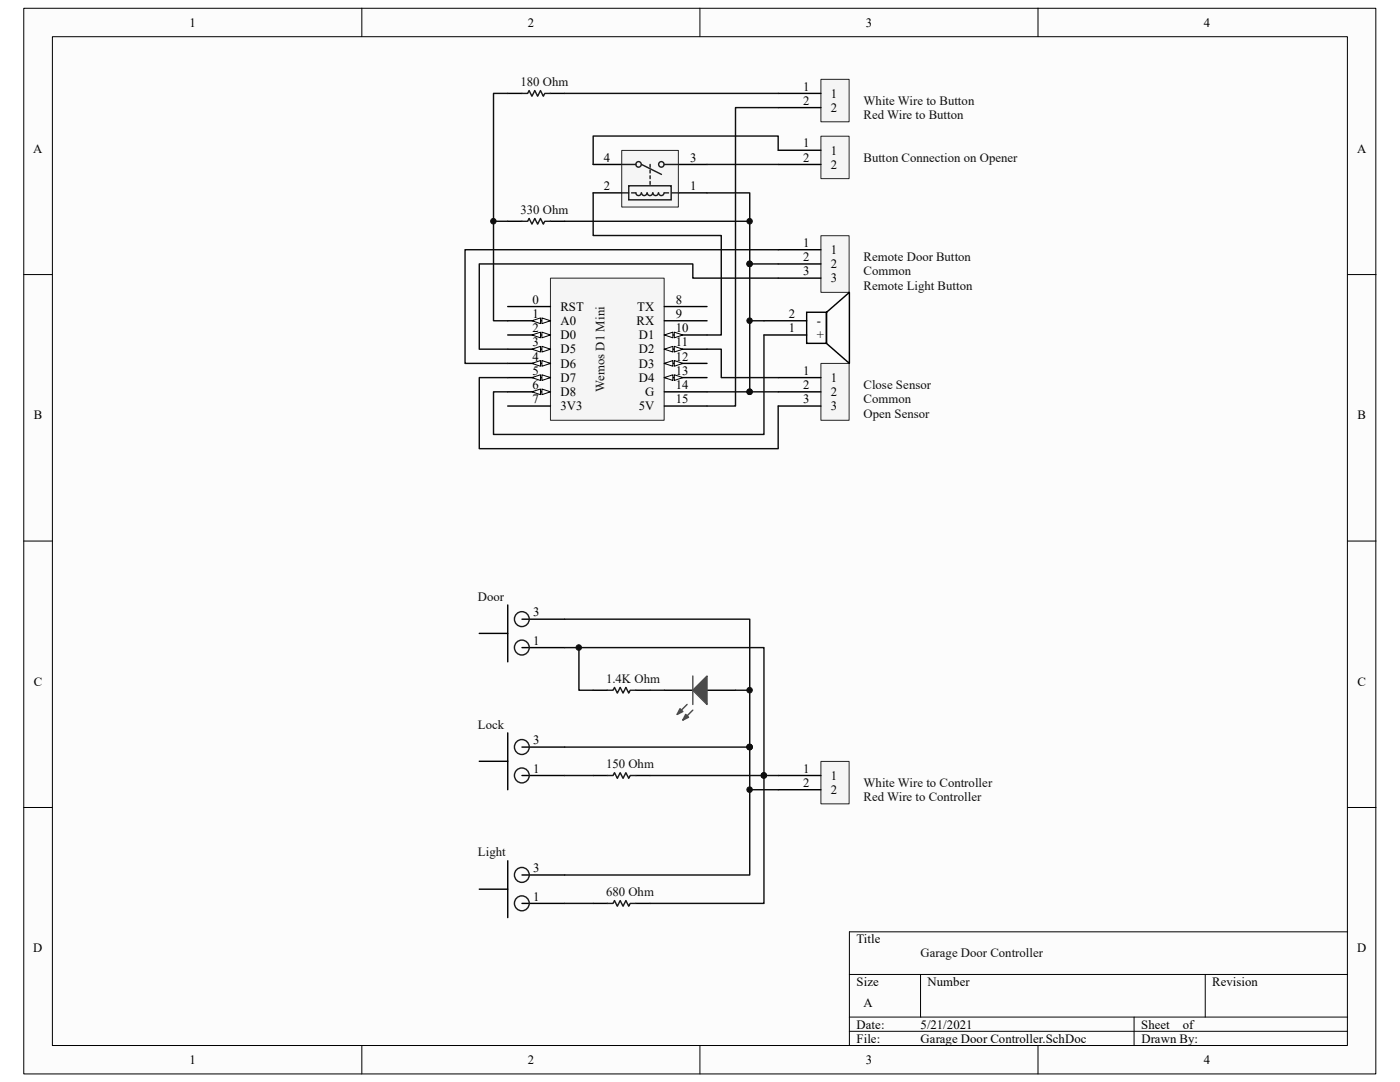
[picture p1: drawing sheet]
<svg xmlns="http://www.w3.org/2000/svg" width="279mm" height="216mm" viewBox="0 0 279 216" stroke-linecap="round" stroke-linejoin="round" font-family="sans-serif">
<path d="M4.8 1.7h269.8v212.6h-269.8z" fill="#fcfcfc"/>
<path d="M4.7 1.7h269.9v212.6h-269.9z" fill="none" stroke="#000" stroke-width=".2"/>
<path d="M10.5 7.4h258.4v201.2h-258.4z" fill="#fcfcfc"/>
<g fill="none" stroke="#000" stroke-width=".2">
<path d="M10.5 7.3h258.4v201.3h-258.4zM72.2 1.6v5.7M139.7 1.6v5.7M207.2 1.6v5.7M4.7 54.8h5.7M268.9 54.8h5.7M4.7 108h5.7M268.9 108h5.7M4.7 161.1h5.7M268.9 161.1h5.7M169.5 194.4h99.4M183.7 194.4v8.5"/>
<path d="M240.5 194.4v8.5M268.9 185.9h-99.4v22.7M72.2 208.6v5.7M139.7 208.6v5.7M169.5 202.9h99.4M169.5 205.8h99.4M207.2 208.6v5.7M226.3 202.9v5.7"/>
</g>
<path d="M109.9 55.5h22.6v28.4h-22.6z" fill="#f5f5f5"/>
<path d="M109.9 55.5h22.6v28.4h-22.6z" fill="none" stroke="#262626" stroke-width=".2"/>
<path d="M132.6 61.2h8.5M132.6 64h8.5M132.6 66.8h8.5" fill="none" stroke="#000" stroke-width=".28"/>
<g fill="#fcfcfc" stroke="#000" stroke-width=".2">
<path d="M132.6 66.8l1.7-.5v1.1z"/>
<path d="M134.6 66.3l1.7 .5-1.7 .6z"/>
</g>
<path d="M132.6 69.7h8.5" fill="none" stroke="#000" stroke-width=".28"/>
<g fill="#fcfcfc" stroke="#000" stroke-width=".2">
<path d="M132.6 69.7l1.7-.6v1.1z"/>
<path d="M134.6 69.1l1.7 .6-1.7 .5z"/>
</g>
<path d="M132.6 72.5h8.5" fill="none" stroke="#000" stroke-width=".28"/>
<g fill="#fcfcfc" stroke="#000" stroke-width=".2">
<path d="M132.6 72.5l1.7-.6v1.2z"/>
<path d="M134.6 71.9l1.7 .6-1.7 .6z"/>
</g>
<path d="M132.6 75.3h8.5" fill="none" stroke="#000" stroke-width=".28"/>
<g fill="#fcfcfc" stroke="#000" stroke-width=".2">
<path d="M132.6 75.3l1.7-.5v1.1z"/>
<path d="M134.6 74.8l1.7 .5-1.7 .6z"/>
</g>
<path d="M101.3 61.2h8.6M101.3 64h8.6M132.6 78.2h8.5M132.6 81h8.5" fill="none" stroke="#000" stroke-width=".28"/>
<g fill="#fcfcfc" stroke="#000" stroke-width=".2">
<path d="M108.1 63.4l1.8 .6-1.8 .6z"/>
<path d="M106.2 64l1.7-.6v1.2z"/>
</g>
<path d="M101.3 66.8h8.6" fill="none" stroke="#000" stroke-width=".28"/>
<g fill="#fcfcfc" stroke="#000" stroke-width=".2">
<path d="M108.1 66.3l1.8 .5-1.8 .6z"/>
<path d="M106.2 66.8l1.7-.5v1.1z"/>
</g>
<path d="M101.3 69.7h8.6" fill="none" stroke="#000" stroke-width=".28"/>
<g fill="#fcfcfc" stroke="#000" stroke-width=".2">
<path d="M108.1 69.1l1.8 .6-1.8 .5z"/>
<path d="M106.2 69.7l1.7-.6v1.1z"/>
</g>
<path d="M101.3 72.5h8.6" fill="none" stroke="#000" stroke-width=".28"/>
<g fill="#fcfcfc" stroke="#000" stroke-width=".2">
<path d="M108.1 71.9l1.8 .6-1.8 .6z"/>
<path d="M106.2 72.5l1.7-.6v1.2z"/>
</g>
<path d="M101.3 75.3h8.6" fill="none" stroke="#000" stroke-width=".28"/>
<g fill="#fcfcfc" stroke="#000" stroke-width=".2">
<path d="M108.1 74.8l1.8 .5-1.8 .6z"/>
<path d="M106.2 75.3l1.7-.5v1.1z"/>
</g>
<path d="M101.3 78.2h8.6" fill="none" stroke="#000" stroke-width=".28"/>
<g fill="#fcfcfc" stroke="#000" stroke-width=".2">
<path d="M108.1 77.6l1.8 .6-1.8 .6z"/>
<path d="M106.2 78.2l1.7-.6v1.2z"/>
</g>
<path d="M101.3 81h8.6" fill="none" stroke="#000" stroke-width=".28"/>
<path d="M163.9 47.1h5.6v11.2h-5.6z" fill="#f5f5f5"/>
<path d="M163.8 47h5.7v11.3h-5.7z" fill="none" stroke="#262626" stroke-width=".2"/>
<path d="M155.3 49.8h8.5M155.3 52.7h8.5M155.3 55.5h8.5" fill="none" stroke="#000" stroke-width=".28"/>
<path d="M163.9 72.6h5.6v11.3h-5.6z" fill="#f5f5f5"/>
<path d="M163.8 72.5h5.7v11.4h-5.7z" fill="none" stroke="#262626" stroke-width=".2"/>
<path d="M155.3 75.3h8.5M155.3 78.2h8.5M155.3 81h8.5" fill="none" stroke="#000" stroke-width=".28"/>
<path d="M163.9 15.9h5.6v8.4h-5.6z" fill="#f5f5f5"/>
<path d="M163.8 15.8h5.7v8.5h-5.7z" fill="none" stroke="#262626" stroke-width=".2"/>
<path d="M155.3 18.6h8.5M118.4 38.5h5.7M118.4 32.8h5.7M135.4 38.5h5.7M135.4 32.8h5.7M155.3 21.5h8.5M152.5 66.8h8.5M152.5 64h8.5M161 62.3h3.9v6.2h-3.9zM165 62.3l4.5-4v14.2l-4.5-4z" fill="none" stroke="#000" stroke-width=".28"/>
<path d="M155.3 49.8h-62.5v22.7h8.5M101.3 75.3h-5.7v14.2h59.7v-8.5M141.1 69.7h2.8v5.6h11.4M149.6 78.2h5.7M152.5 66.8v19.9h-54v-8.5h2.8" fill="none" stroke="#0e0e0e" stroke-width=".28"/>
<circle cx="149.6" cy="78.2" r=".55" fill="#0e0e0e" stroke="#0e0e0e" stroke-width=".2"/>
<path d="M124.1 30.1h11.3v11.2h-11.3z" fill="#f5f5f5"/>
<path d="M124.1 30h11.3v11.3h-11.3z" fill="none" stroke="#262626" stroke-width=".2"/>
<g fill="none" stroke="#1c1c1c" stroke-width=".28">
<path d="M124.1 38.5h1.4M124.1 32.8h2.8M125.5 37.1h8.4v2.8h-8.4zM126 38.5h.9a.54 .54 0 0 0 .5 .5 .54 .54 0 0 0 .6-.5M128 38.5a.54 .54 0 0 0 .6 .5 .54 .54 0 0 0 .5-.5M128 32.8l4 2M129.2 38.5a.54 .54 0 0 0 .5 .5 .54 .54 0 0 0 .6-.5M130.3 38.5a.54 .54 0 0 0 .5 .5 .54 .54 0 0 0 .6-.5M131.4 38.5a.54 .54 0 0 0 .6 .5 .54 .54 0 0 0 .5-.5M132.6 38.5h.8M132.6 32.8h2.8M134 38.5h1.4"/>
<circle cx="127.4" cy="32.8" r=".55"/>
<circle cx="132" cy="32.8" r=".55"/>
</g>
<path d="M129.7 36.8v-4" fill="none" stroke="#1c1c1c" stroke-width=".28" stroke-dasharray=".6 .6"/>
<path d="M163.9 27.2h5.6v8.4h-5.6z" fill="#f5f5f5"/>
<path d="M163.8 27.2h5.7v8.4h-5.7z" fill="none" stroke="#262626" stroke-width=".2"/>
<g fill="none" stroke="#000" stroke-width=".28">
<path d="M101.3 18.6h2.9M109.9 18.6h2.8M155.3 32.8h8.5M155.3 30h8.5M101.3 44.2h2.9M109.9 44.2h2.8M95.6 126.4h5.7M101.3 120.7v11.4M104.2 129.2h8.5M104.2 123.6h8.5M118.4 137.7h2.8M126.9 137.7h2.8"/>
<path d="M132.6 137.7h5.7M141.1 137.7h5.7M95.6 151.9h5.7M101.3 146.2v11.4M104.2 154.7h8.5M104.2 149.1h8.5M118.4 154.7h2.8M126.9 154.7h2.8M95.6 177.4h5.7M101.3 171.8v11.3M104.2 174.6h8.5M104.2 180.3h8.5"/>
<path d="M118.4 180.3h2.8M126.9 180.3h2.8"/>
</g>
<path d="M101.3 18.6h-2.8v45.4h2.8M112.7 18.6h42.6M118.4 38.5v8.5h25.5v19.8h-2.8M141.1 38.5h8.5v14.2M141.1 32.8h14.2M155.3 21.5h-8.5v59.5h-5.7M155.3 30v-2.9h-36.9v5.7M98.5 44.2h2.8M112.7 44.2h36.9M155.3 55.5h-17v-2.8h-42.7v17h5.7M155.3 52.7h-5.7v25.5h-8.5M149.6 64h2.9" fill="none" stroke="#0e0e0e" stroke-width=".28"/>
<g fill="#0e0e0e" stroke="#0e0e0e" stroke-width=".2">
<circle cx="149.6" cy="78.2" r=".55"/>
<circle cx="149.6" cy="52.6" r=".55"/>
<circle cx="149.6" cy="64" r=".55"/>
<circle cx="149.6" cy="44.1" r=".55"/>
<circle cx="98.5" cy="44.1" r=".55"/>
</g>
<g fill="none" stroke="#1c1c1c" stroke-width=".28">
<path d="M104.2 18.6h1.1l.3-.5 .6 1.1 .5-1.1 .6 1.1 .6-1.1 .5 1.1 .3-.6h1.2M104.2 44.2h1.1l.3-.6 .6 1.1 .5-1.1 .6 1.1 .6-1.1 .5 1.1 .3-.5h1.2M121.2 137.7h1.2l.2-.5 .6 1.1 .6-1.1 .5 1.1 .6-1.1 .6 1.1 .3-.6h1.1M121.2 154.7h1.2l.2-.5 .6 1.1 .6-1.1 .5 1.1 .6-1.1 .6 1.1 .3-.6h1.1M121.2 180.3h1.2l.2-.6 .6 1.1 .6-1.1 .5 1.1 .6-1.1 .6 1.1 .3-.5h1.1"/>
<circle cx="104.1" cy="123.5" r="1.48"/>
<circle cx="104.1" cy="129.2" r="1.48"/>
<circle cx="104.1" cy="154.7" r="1.48"/>
<circle cx="104.1" cy="149.1" r="1.48"/>
<circle cx="104.1" cy="174.6" r="1.48"/>
<circle cx="104.1" cy="180.2" r="1.48"/>
</g>
<g fill="#4c4c4c" stroke="#4c4c4c" stroke-width=".28">
<path d="M138.3 137.7l2.8-2.8v5.7z"/>
<path d="M135.7 141.4l.6 .6-1.2 .6z"/>
<path d="M136.8 142.6l.6 .5-1.1 .6z"/>
</g>
<path d="M138.3 134.9v5.7M137.1 140.6l-2 2M138.3 141.7l-2 2" fill="none" stroke="#4c4c4c" stroke-width=".28"/>
<path d="M163.9 152h5.6v8.4h-5.6z" fill="#f5f5f5"/>
<path d="M163.8 151.9h5.7v8.5h-5.7z" fill="none" stroke="#262626" stroke-width=".2"/>
<path d="M155.3 157.6h8.5M155.3 154.7h8.5" fill="none" stroke="#000" stroke-width=".28"/>
<path d="M112.7 129.2h39.8v51.1h-22.8M112.7 123.6h36.9v25.5M115.5 129.2v8.5h2.9M129.7 137.7h2.9M146.8 137.7h2.8M112.7 149.1h36.9M112.7 154.7h5.7M129.7 154.7h25.6M149.6 149.1v25.5h-36.9M149.6 157.6h5.7M112.7 180.3h5.7" fill="none" stroke="#0e0e0e" stroke-width=".28"/>
<g fill="#0e0e0e" stroke="#0e0e0e" stroke-width=".2">
<circle cx="149.6" cy="149.1" r=".55"/>
<circle cx="152.4" cy="154.7" r=".55"/>
<circle cx="149.6" cy="157.6" r=".55"/>
<circle cx="115.5" cy="129.2" r=".55"/>
<circle cx="149.6" cy="137.7" r=".55"/>
</g>
<g font-size="2.5">
<text x="37.8" y="5.3">1</text>
<text x="105.3" y="5.3">2</text>
<text x="172.8" y="5.3">3</text>
<text x="240.2" y="5.3">4</text>
<text x="160.3" y="20.9">2</text>
<text x="160.3" y="18.1">1</text>
<text x="165.8" y="22.4">2</text>
<text x="165.8" y="19.5">1</text>
<text x="160.3" y="29.4">1</text>
<text x="6.6" y="30.5">A</text>
<text x="120.5" y="32.3">4</text>
<text x="137.7" y="32.3">3</text>
<text x="160.3" y="32.3">2</text>
<text x="165.8" y="33.7">2</text>
<text x="165.8" y="30.9">1</text>
<text x="270.8" y="30.5">A</text>
<text x="120.5" y="37.9">2</text>
<text x="137.7" y="37.9">1</text>
<text x="160.3" y="49.3">1</text>
<text x="160.3" y="52.1">2</text>
<text x="165.8" y="50.7">1</text>
<text x="165.8" y="53.5">2</text>
<text x="160.3" y="54.9">3</text>
<text x="165.8" y="56.3">3</text>
<text x="106.3" y="60.6">0</text>
<text x="106.3" y="63.5">1</text>
<text x="111.8" y="62">RST</text>
<text x="111.8" y="64.9">A0</text>
<text x="127" y="64.9">RX</text>
<text x="127.2" y="62">TX</text>
<text x="134.9" y="60.6">8</text>
<text x="134.9" y="63.5">9</text>
<text x="157.4" y="63.5">2</text>
<text x="163" y="64.9">-</text>
<text x="106.3" y="66.3">2</text>
<text x="106.3" y="69.1">3</text>
<text x="106.3" y="72">4</text>
<text x="111.8" y="67.7">D0</text>
<text x="111.8" y="70.5">D5</text>
<text x="127.5" y="67.7">D1</text>
<text x="127.5" y="70.5">D2</text>
<text x="134.9" y="66.3">10</text>
<text x="134.9" y="69.1">11</text>
<text x="134.9" y="72">12</text>
<text x="157.4" y="66.3">1</text>
<text x="163" y="67.7">+</text>
<text x="106.3" y="74.8">5</text>
<text x="106.3" y="77.6">6</text>
<text x="111.8" y="73.4">D6</text>
<text x="111.8" y="76.2">D7</text>
<text x="127.5" y="73.4">D3</text>
<text x="127.5" y="76.2">D4</text>
<text x="134.9" y="74.8">13</text>
<text x="134.9" y="77.6">14</text>
<text x="160.3" y="74.8">1</text>
<text x="160.3" y="77.6">2</text>
<text x="165.8" y="76.2">1</text>
<text x="6.7" y="83.7">B</text>
<text x="106.3" y="80.5">7</text>
<text x="111.8" y="79">D8</text>
<text x="111.8" y="81.9">3V3</text>
<text x="127.5" y="81.9">5V</text>
<text x="128.7" y="79">G</text>
<text x="134.9" y="80.5">15</text>
<text x="160.3" y="80.5">3</text>
<text x="165.8" y="79">2</text>
<text x="165.8" y="81.9">3</text>
<text x="270.9" y="83.7">B</text>
<text x="106.4" y="123">3</text>
<text x="106.4" y="128.7">1</text>
<text x="6.7" y="136.8">C</text>
<text x="270.9" y="136.8">C</text>
<text x="106.4" y="148.5">3</text>
<text x="106.4" y="154.2">1</text>
<text x="160.3" y="154.2">1</text>
<text x="165.8" y="155.6">1</text>
<text x="160.3" y="157">2</text>
<text x="165.8" y="158.5">2</text>
<text x="106.4" y="179.7">1</text>
<text x="106.4" y="174">3</text>
<text x="6.6" y="190">D</text>
<text x="170.9" y="188.2">Title</text>
<text x="270.8" y="190">D</text>
<text x="170.9" y="196.7">Size</text>
<text x="185.1" y="196.7">Number</text>
<text x="241.9" y="196.7">Revision</text>
<text x="172.3" y="201">A</text>
<text x="170.9" y="205.2">Date:</text>
<text x="170.9" y="208.1">File:</text>
<text x="183.7" y="208.1">Garage Door Controller.SchDoc</text>
<text x="183.7" y="205.2">5/21/2021</text>
<text x="227.8" y="205.2">Sheet</text>
<text x="227.8" y="208.1">Drawn By:</text>
<text x="236" y="205.2">of</text>
<text x="37.8" y="212.3">1</text>
<text x="105.3" y="212.3">2</text>
<text x="172.8" y="212.3">3</text>
<text x="240.2" y="212.3">4</text>
</g>
<g font-size="2.5" fill="#0e0e0e">
<text x="103.9" y="17.2">180 Ohm</text>
<text x="172.3" y="23.7">Red Wire to Button</text>
<text x="172.3" y="20.9">White Wire to Button</text>
<text x="172.3" y="32.3">Button Connection on Opener</text>
<text x="103.9" y="42.8">330 Ohm</text>
<text x="172.3" y="52.1">Remote Door Button</text>
<text x="172.3" y="57.8">Remote Light Button</text>
<text x="172.3" y="54.9">Common</text>
<text x="172.3" y="77.6">Close Sensor</text>
<text x="120.7" y="78.2" transform="rotate(-90 120.7 78.2)">Wemos D1 Mini</text>
<text x="172.3" y="83.3">Open Sensor</text>
<text x="172.3" y="80.5">Common</text>
<text x="95.4" y="119.9">Door</text>
<text x="120.9" y="136.3">1.4K Ohm</text>
<text x="95.4" y="145.4">Lock</text>
<text x="120.9" y="153.3">150 Ohm</text>
<text x="172.3" y="157">White Wire to Controller</text>
<text x="172.3" y="159.9">Red Wire to Controller</text>
<text x="95.4" y="170.9">Light</text>
<text x="120.9" y="178.9">680 Ohm</text>
<text x="183.7" y="191.1">Garage Door Controller</text>
</g>
</svg>
